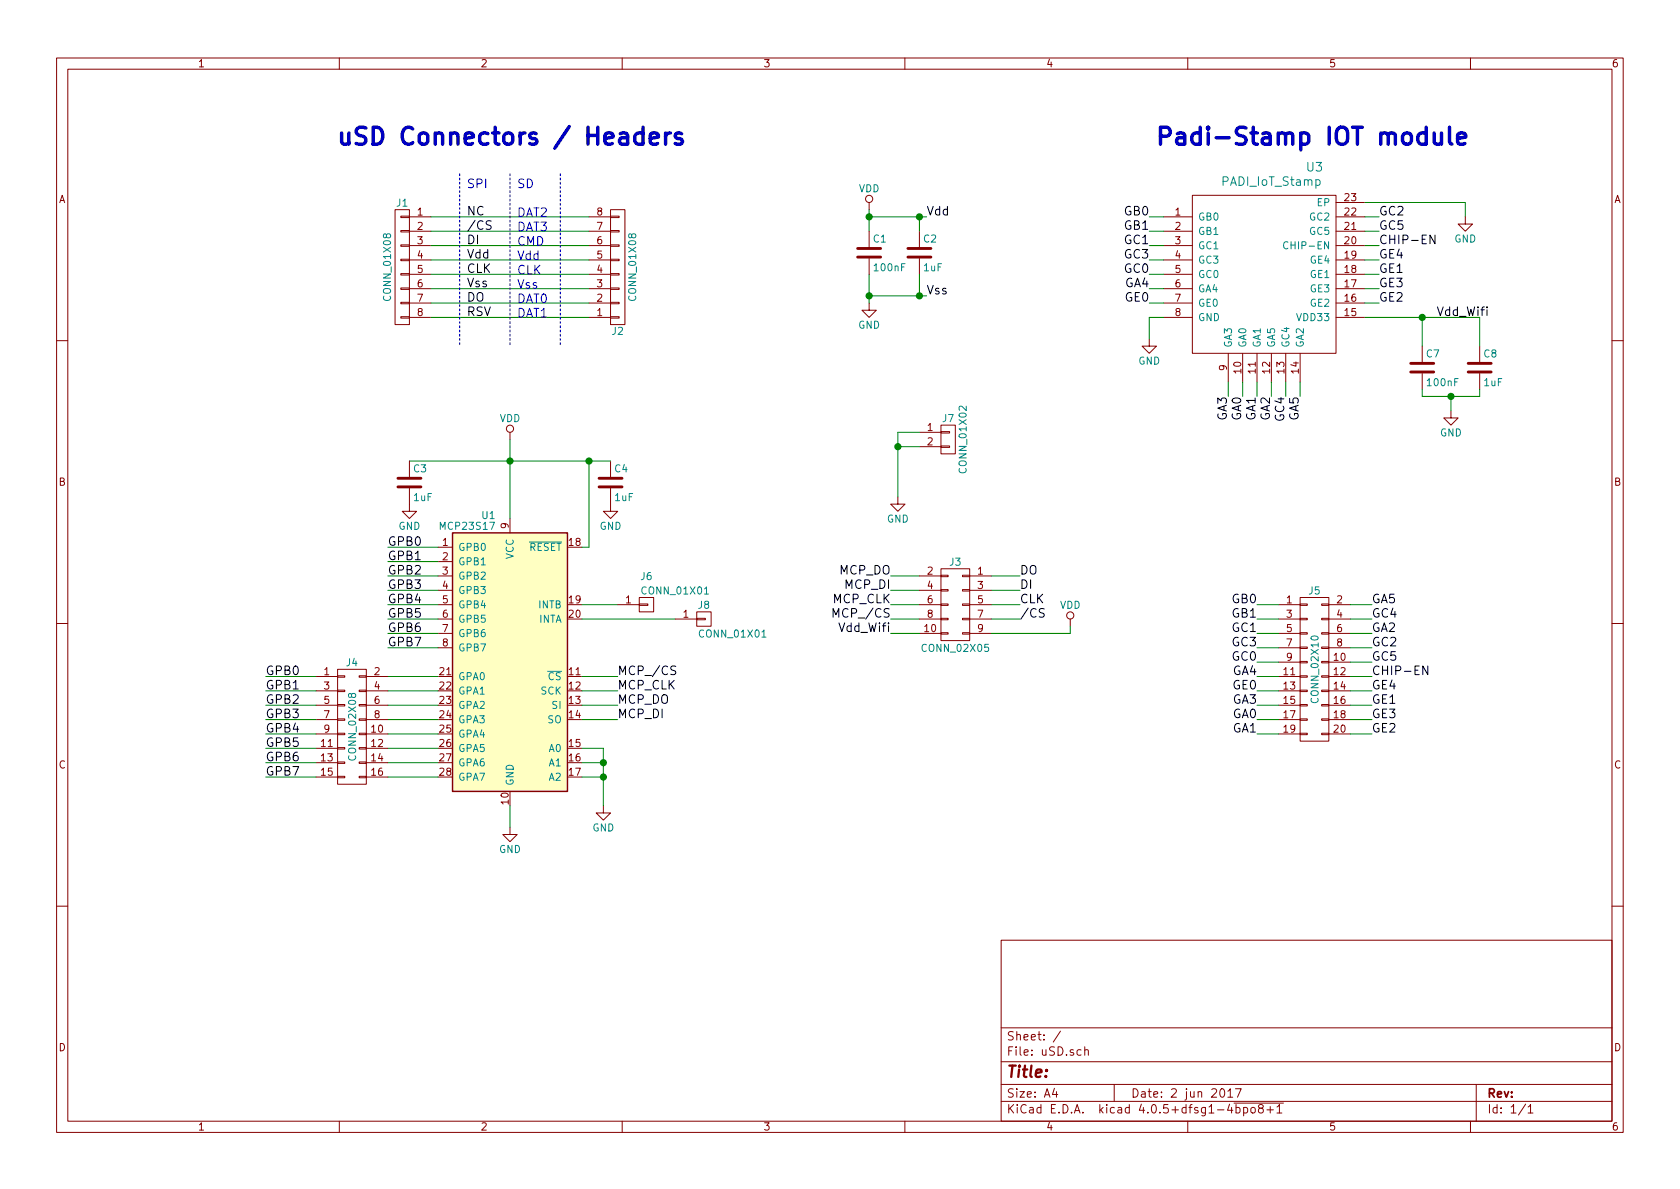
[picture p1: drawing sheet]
EESchema Schematic File Version 2
LIBS:conn
LIBS:ClassD_Audio
LIBS:device
LIBS:power
LIBS:PMIC
LIBS:linear
LIBS:74xx
LIBS:modules
LIBS:microchip
LIBS:uSD-cache
EELAYER 25 0
EELAYER END
$Descr A4 11693 8268
encoding utf-8
Sheet 1 1
Title ""
Date "2 jun 2017"
Rev ""
Comp ""
Comment1 ""
Comment2 ""
Comment3 ""
Comment4 ""
$EndDescr
$Comp
L CONN_01X08 J1
U 1 1
P 2800 1850
F 0 "J1" H 2800 2300 50  0000 C CNN
F 1 "CONN_01X08" V 2900 1850 50  0000 C CNN
F 2 "Pin_Headers:Pin_Header_Straight_1x08_Pitch2.54mm" H 2800 1850 50  0001 C CNN
F 3 "" H 2800 1850 50  0001 C CNN
	1    2800 1850
	-1   0    0    -1  
$EndComp
Wire Wire Line
	3000 1500 4100 1500
Wire Wire Line
	3000 1600 4100 1600
Wire Wire Line
	3000 1700 4100 1700
Wire Wire Line
	3000 1800 4100 1800
Wire Wire Line
	3000 1900 4100 1900
Wire Wire Line
	3000 2000 4100 2000
Wire Wire Line
	3000 2100 4100 2100
Wire Wire Line
	3000 2200 4100 2200
Text Label 3250 1500 0    60   ~ 0
NC
Wire Notes Line
	3200 1200 3200 2400
Wire Notes Line
	3550 1200 3550 2400
Text Notes 3250 1300 0    60   ~ 0
SPI
Text Label 3250 1600 0    60   ~ 0
/CS
Text Label 3250 1700 0    60   ~ 0
DI
Text Label 3250 1800 0    60   ~ 0
Vdd
Text Label 3250 1900 0    60   ~ 0
CLK
Text Label 3250 2000 0    60   ~ 0
Vss
Text Label 3250 2100 0    60   ~ 0
DO
Text Label 3250 2200 0    60   ~ 0
RSV
Wire Notes Line
	3900 1200 3900 2400
Text Notes 3600 1300 0    60   ~ 0
SD
Text Notes 3600 1500 0    60   ~ 0
DAT2
Text Notes 3600 1600 0    60   ~ 0
DAT3
Text Notes 3600 1700 0    60   ~ 0
CMD
Text Notes 3600 1800 0    60   ~ 0
Vdd
Text Notes 3600 1900 0    60   ~ 0
CLK
Text Notes 3600 2000 0    60   ~ 0
Vss
Text Notes 3600 2100 0    60   ~ 0
DAT0
Text Notes 3600 2200 0    60   ~ 0
DAT1
Text Label 6450 1500 0    60   ~ 0
Vdd
Text Label 6450 2050 0    60   ~ 0
Vss
$Comp
L VDD #PWR01
U 1 1
P 6050 1450
F 0 "#PWR01" H 6050 1300 50  0001 C CNN
F 1 "VDD" H 6050 1600 50  0000 C CNN
F 2 "" H 6050 1450 50  0001 C CNN
F 3 "" H 6050 1450 50  0001 C CNN
	1    6050 1450
	1    0    0    -1  
$EndComp
$Comp
L GND #PWR02
U 1 1
P 6050 2100
F 0 "#PWR02" H 6050 1850 50  0001 C CNN
F 1 "GND" H 6050 1950 50  0000 C CNN
F 2 "" H 6050 2100 50  0001 C CNN
F 3 "" H 6050 2100 50  0001 C CNN
	1    6050 2100
	1    0    0    -1  
$EndComp
Wire Wire Line
	6050 1450 6050 1600
Wire Wire Line
	6050 1500 6450 1500
Wire Wire Line
	6050 1900 6050 2100
Wire Wire Line
	6050 2050 6450 2050
$Comp
L C C1
U 1 1
P 6050 1750
F 0 "C1" H 6075 1850 50  0000 L CNN
F 1 "100nF" H 6075 1650 50  0000 L CNN
F 2 "Capacitors_SMD:C_0805_HandSoldering" H 6088 1600 50  0001 C CNN
F 3 "" H 6050 1750 50  0001 C CNN
	1    6050 1750
	1    0    0    -1  
$EndComp
$Comp
L C C2
U 1 1
P 6400 1750
F 0 "C2" H 6425 1850 50  0000 L CNN
F 1 "1uF" H 6425 1650 50  0000 L CNN
F 2 "Capacitors_SMD:C_0805_HandSoldering" H 6438 1600 50  0001 C CNN
F 3 "" H 6400 1750 50  0001 C CNN
	1    6400 1750
	1    0    0    -1  
$EndComp
Wire Wire Line
	6400 1900 6400 2050
Connection ~ 6050 2050
Connection ~ 6050 1500
Connection ~ 6400 1500
Wire Wire Line
	6400 1600 6400 1500
Connection ~ 6400 2050
$Comp
L CONN_01X08 J2
U 1 1
P 4300 1850
F 0 "J2" H 4300 2300 50  0000 C CNN
F 1 "CONN_01X08" V 4400 1850 50  0000 C CNN
F 2 "Arranged_Pads.pretty:uSD" H 4300 1850 50  0001 C CNN
F 3 "" H 4300 1850 50  0001 C CNN
	1    4300 1850
	1    0    0    1   
$EndComp
Text Label 7100 4000 0    60   ~ 0
DO
Text Notes 2350 1000 0    118  ~ 24
uSD Connectors / Headers
Text Label 7100 4200 0    60   ~ 0
CLK
Wire Wire Line
	6900 4000 7100 4000
Wire Wire Line
	6900 4100 7100 4100
Wire Wire Line
	6900 4200 7100 4200
$Comp
L PADI_IoT_Stamp U3
U 1 1
P 8800 1850
F 0 "U3" H 9150 2550 60  0000 C CNN
F 1 "PADI_IoT_Stamp" H 8850 2450 60  0000 C CNN
F 2 "modules:PADI_IoT_Stamp" H 8800 1850 60  0001 C CNN
F 3 "" H 8800 1850 60  0001 C CNN
	1    8800 1850
	1    0    0    -1  
$EndComp
$Comp
L C C7
U 1 1
P 9900 2550
F 0 "C7" H 9925 2650 50  0000 L CNN
F 1 "100nF" H 9925 2450 50  0000 L CNN
F 2 "Capacitors_SMD:C_0805_HandSoldering" H 9938 2400 50  0001 C CNN
F 3 "" H 9900 2550 50  0001 C CNN
	1    9900 2550
	1    0    0    -1  
$EndComp
$Comp
L C C8
U 1 1
P 10300 2550
F 0 "C8" H 10325 2650 50  0000 L CNN
F 1 "1uF" H 10325 2450 50  0000 L CNN
F 2 "Capacitors_SMD:C_0805_HandSoldering" H 10338 2400 50  0001 C CNN
F 3 "" H 10300 2550 50  0001 C CNN
	1    10300 2550
	1    0    0    -1  
$EndComp
Wire Wire Line
	9900 2700 9900 2750
Wire Wire Line
	10300 2750 10300 2700
Wire Wire Line
	9900 2750 10300 2750
$Comp
L GND #PWR03
U 1 1
P 10100 2850
F 0 "#PWR03" H 10100 2600 50  0001 C CNN
F 1 "GND" H 10100 2700 50  0000 C CNN
F 2 "" H 10100 2850 50  0001 C CNN
F 3 "" H 10100 2850 50  0001 C CNN
	1    10100 2850
	1    0    0    -1  
$EndComp
Wire Wire Line
	10100 2750 10100 2850
Connection ~ 10100 2750
Wire Wire Line
	9500 2200 10300 2200
Wire Wire Line
	10300 2200 10300 2400
Wire Wire Line
	9900 2400 9900 2200
Connection ~ 9900 2200
$Comp
L GND #PWR04
U 1 1
P 8000 2350
F 0 "#PWR04" H 8000 2100 50  0001 C CNN
F 1 "GND" H 8000 2200 50  0000 C CNN
F 2 "" H 8000 2350 50  0001 C CNN
F 3 "" H 8000 2350 50  0001 C CNN
	1    8000 2350
	1    0    0    -1  
$EndComp
Wire Wire Line
	8100 2200 8000 2200
Wire Wire Line
	8000 2200 8000 2350
Wire Wire Line
	9500 1400 10200 1400
Wire Wire Line
	10200 1400 10200 1500
$Comp
L GND #PWR05
U 1 1
P 10200 1500
F 0 "#PWR05" H 10200 1250 50  0001 C CNN
F 1 "GND" H 10200 1350 50  0000 C CNN
F 2 "" H 10200 1500 50  0001 C CNN
F 3 "" H 10200 1500 50  0001 C CNN
	1    10200 1500
	1    0    0    -1  
$EndComp
Text Notes 8050 1000 0    118  ~ 24
Padi-Stamp IOT module
Wire Wire Line
	8100 1500 8000 1500
Wire Wire Line
	8100 1600 8000 1600
Wire Wire Line
	8100 1700 8000 1700
Wire Wire Line
	8100 1800 8000 1800
Wire Wire Line
	8100 1900 8000 1900
Wire Wire Line
	8100 2000 8000 2000
Wire Wire Line
	8100 2100 8000 2100
Text Label 8000 1500 2    60   ~ 0
GB0
Text Label 8000 1600 2    60   ~ 0
GB1
Text Label 8000 1700 2    60   ~ 0
GC1
Text Label 8000 1800 2    60   ~ 0
GC3
Text Label 8000 1900 2    60   ~ 0
GC0
Text Label 8000 2000 2    60   ~ 0
GA4
Text Label 8000 2100 2    60   ~ 0
GE0
Wire Wire Line
	8550 2650 8550 2750
Wire Wire Line
	8650 2650 8650 2750
Wire Wire Line
	8750 2650 8750 2750
Wire Wire Line
	8850 2650 8850 2750
Wire Wire Line
	8950 2650 8950 2750
Wire Wire Line
	9050 2650 9050 2750
Wire Wire Line
	9500 2000 9600 2000
Wire Wire Line
	9500 1900 9600 1900
Wire Wire Line
	9500 1800 9600 1800
Wire Wire Line
	9500 1700 9600 1700
Wire Wire Line
	9500 1600 9600 1600
Wire Wire Line
	9500 1500 9600 1500
Wire Wire Line
	9500 2100 9600 2100
Text Label 8550 2750 3    60   ~ 0
GA3
Text Label 8650 2750 3    60   ~ 0
GA0
Text Label 8750 2750 3    60   ~ 0
GA1
Text Label 9050 2750 3    60   ~ 0
GA5
Text Label 8950 2750 3    60   ~ 0
GC4
Text Label 8850 2750 3    60   ~ 0
GA2
Text Label 9600 1700 0    60   ~ 0
CHIP-EN
Text Label 9600 1800 0    60   ~ 0
GE4
Text Label 9600 1500 0    60   ~ 0
GC2
Text Label 9600 1600 0    60   ~ 0
GC5
Text Label 9600 1900 0    60   ~ 0
GE1
Text Label 9600 2000 0    60   ~ 0
GE3
Text Label 9600 2100 0    60   ~ 0
GE2
Text Label 9550 4700 0    60   ~ 0
CHIP-EN
Text Label 9550 4800 0    60   ~ 0
GE4
Text Label 9550 4500 0    60   ~ 0
GC2
Text Label 9550 4600 0    60   ~ 0
GC5
Text Label 9550 4900 0    60   ~ 0
GE1
Text Label 9550 5000 0    60   ~ 0
GE3
Text Label 9550 5100 0    60   ~ 0
GE2
Text Label 8750 4900 2    60   ~ 0
GA3
Text Label 8750 5000 2    60   ~ 0
GA0
Text Label 8750 5100 2    60   ~ 0
GA1
Text Label 9550 4200 0    60   ~ 0
GA5
Text Label 9550 4300 0    60   ~ 0
GC4
Text Label 9550 4400 0    60   ~ 0
GA2
Text Label 8750 4200 2    60   ~ 0
GB0
Text Label 8750 4300 2    60   ~ 0
GB1
Text Label 8750 4400 2    60   ~ 0
GC1
Text Label 8750 4500 2    60   ~ 0
GC3
Text Label 8750 4600 2    60   ~ 0
GC0
Text Label 8750 4700 2    60   ~ 0
GA4
Text Label 8750 4800 2    60   ~ 0
GE0
$Comp
L MCP23S17 U1
U 1 1
P 3550 4600
F 0 "U1" H 3450 5625 50  0000 R CNN
F 1 "MCP23S17" H 3450 5550 50  0000 R CNN
F 2 "Housings_SSOP.pretty:SSOP-28_5.3x10.2mm_Pitch0.65mm" H 3600 3650 50  0001 L CNN
F 3 "" H 3800 5600 50  0001 C CNN
F 4 "MCP23S17T-E/SS" H 3550 4600 60  0001 C CNN "Part Number"
	1    3550 4600
	1    0    0    -1  
$EndComp
$Comp
L C C4
U 1 1
P 4250 3350
F 0 "C4" H 4275 3450 50  0000 L CNN
F 1 "1uF" H 4275 3250 50  0000 L CNN
F 2 "Capacitors_SMD:C_0805_HandSoldering" H 4288 3200 50  0001 C CNN
F 3 "" H 4250 3350 50  0001 C CNN
	1    4250 3350
	1    0    0    -1  
$EndComp
Wire Wire Line
	3550 3050 3550 3600
Wire Wire Line
	2850 3200 4250 3200
Connection ~ 3550 3200
$Comp
L GND #PWR06
U 1 1
P 2850 3500
F 0 "#PWR06" H 2850 3250 50  0001 C CNN
F 1 "GND" H 2850 3350 50  0000 C CNN
F 2 "" H 2850 3500 50  0001 C CNN
F 3 "" H 2850 3500 50  0001 C CNN
	1    2850 3500
	1    0    0    -1  
$EndComp
$Comp
L GND #PWR07
U 1 1
P 4250 3500
F 0 "#PWR07" H 4250 3250 50  0001 C CNN
F 1 "GND" H 4250 3350 50  0000 C CNN
F 2 "" H 4250 3500 50  0001 C CNN
F 3 "" H 4250 3500 50  0001 C CNN
	1    4250 3500
	1    0    0    -1  
$EndComp
$Comp
L GND #PWR08
U 1 1
P 3550 5750
F 0 "#PWR08" H 3550 5500 50  0001 C CNN
F 1 "GND" H 3550 5600 50  0000 C CNN
F 2 "" H 3550 5750 50  0001 C CNN
F 3 "" H 3550 5750 50  0001 C CNN
	1    3550 5750
	1    0    0    -1  
$EndComp
Wire Wire Line
	3550 5600 3550 5750
$Comp
L GND #PWR09
U 1 1
P 4200 5600
F 0 "#PWR09" H 4200 5350 50  0001 C CNN
F 1 "GND" H 4200 5450 50  0000 C CNN
F 2 "" H 4200 5600 50  0001 C CNN
F 3 "" H 4200 5600 50  0001 C CNN
	1    4200 5600
	1    0    0    -1  
$EndComp
Wire Wire Line
	4050 5200 4200 5200
Wire Wire Line
	4200 5200 4200 5600
Wire Wire Line
	4050 5300 4200 5300
Connection ~ 4200 5300
Wire Wire Line
	4050 5400 4200 5400
Connection ~ 4200 5400
Text Label 7100 4100 0    60   ~ 0
DI
Wire Wire Line
	6900 4300 7100 4300
Text Label 7100 4300 0    60   ~ 0
/CS
Text Label 6200 4000 2    60   ~ 0
MCP_DO
Text Label 6200 4200 2    60   ~ 0
MCP_CLK
Text Label 6200 4100 2    60   ~ 0
MCP_DI
Text Label 6200 4300 2    60   ~ 0
MCP_/CS
Wire Wire Line
	6200 4000 6400 4000
Wire Wire Line
	6200 4100 6400 4100
Wire Wire Line
	6200 4200 6400 4200
Wire Wire Line
	6200 4300 6400 4300
Text Label 4300 4900 0    60   ~ 0
MCP_DO
Text Label 4300 4800 0    60   ~ 0
MCP_CLK
Text Label 4300 5000 0    60   ~ 0
MCP_DI
Text Label 4300 4700 0    60   ~ 0
MCP_/CS
$Comp
L VDD #PWR010
U 1 1
P 3550 3050
F 0 "#PWR010" H 3550 2900 50  0001 C CNN
F 1 "VDD" H 3550 3200 50  0000 C CNN
F 2 "" H 3550 3050 50  0001 C CNN
F 3 "" H 3550 3050 50  0001 C CNN
	1    3550 3050
	1    0    0    -1  
$EndComp
Wire Wire Line
	3050 3800 2700 3800
Wire Wire Line
	2700 3900 3050 3900
Wire Wire Line
	3050 4200 2700 4200
Wire Wire Line
	2700 4100 3050 4100
Wire Wire Line
	3050 4000 2700 4000
Wire Wire Line
	3050 4500 2700 4500
Wire Wire Line
	2700 4400 3050 4400
Wire Wire Line
	3050 4300 2700 4300
Wire Wire Line
	3050 4700 2700 4700
Wire Wire Line
	2700 4800 3050 4800
Wire Wire Line
	3050 5100 2700 5100
Wire Wire Line
	2700 5000 3050 5000
Wire Wire Line
	3050 4900 2700 4900
Wire Wire Line
	3050 5400 2700 5400
Wire Wire Line
	2700 5300 3050 5300
Wire Wire Line
	3050 5200 2700 5200
Wire Wire Line
	4050 4700 4300 4700
Wire Wire Line
	4050 4800 4300 4800
Wire Wire Line
	4050 4900 4300 4900
Wire Wire Line
	4050 5000 4300 5000
Wire Wire Line
	4050 4200 4300 4200
Wire Wire Line
	4050 4300 4700 4300
$Comp
L CONN_01X01 J6
U 1 1
P 4500 4200
F 0 "J6" H 4500 4400 50  0000 C CNN
F 1 "CONN_01X01" H 4700 4300 50  0000 C CNN
F 2 "Via:10mil_Via" H 4500 4200 50  0001 C CNN
F 3 "" H 4500 4200 50  0001 C CNN
	1    4500 4200
	1    0    0    -1  
$EndComp
$Comp
L CONN_01X01 J8
U 1 1
P 4900 4300
F 0 "J8" H 4900 4400 50  0000 C CNN
F 1 "CONN_01X01" H 5100 4200 50  0000 C CNN
F 2 "Via:10mil_Via" H 4900 4300 50  0001 C CNN
F 3 "" H 4900 4300 50  0001 C CNN
	1    4900 4300
	1    0    0    -1  
$EndComp
Wire Wire Line
	4050 3800 4100 3800
Wire Wire Line
	4100 3800 4100 3200
Connection ~ 4100 3200
$Comp
L C C3
U 1 1
P 2850 3350
F 0 "C3" H 2875 3450 50  0000 L CNN
F 1 "1uF" H 2875 3250 50  0000 L CNN
F 2 "Capacitors_SMD:C_0805_HandSoldering" H 2888 3200 50  0001 C CNN
F 3 "" H 2850 3350 50  0001 C CNN
	1    2850 3350
	1    0    0    -1  
$EndComp
$Comp
L CONN_02X05 J3
U 1 1
P 6650 4200
F 0 "J3" H 6650 4500 50  0000 C CNN
F 1 "CONN_02X05" H 6650 3900 50  0000 C CNN
F 2 "Pin_Headers:Pin_Header_Straight_2x05_Pitch1.27mm" H 6650 3000 50  0001 C CNN
F 3 "" H 6650 3000 50  0001 C CNN
	1    6650 4200
	-1   0    0    -1  
$EndComp
$Comp
L VDD #PWR011
U 1 1
P 7450 4350
F 0 "#PWR011" H 7450 4200 50  0001 C CNN
F 1 "VDD" H 7450 4500 50  0000 C CNN
F 2 "" H 7450 4350 50  0001 C CNN
F 3 "" H 7450 4350 50  0001 C CNN
	1    7450 4350
	1    0    0    -1  
$EndComp
Wire Wire Line
	6400 4400 6200 4400
Wire Wire Line
	7450 4400 7450 4350
Wire Wire Line
	6900 4400 7450 4400
Text Label 10000 2200 0    60   ~ 0
Vdd_Wifi
Text Label 6200 4400 2    60   ~ 0
Vdd_Wifi
$Comp
L CONN_02X10 J5
U 1 1
P 9150 4650
F 0 "J5" H 9150 5200 50  0000 C CNN
F 1 "CONN_02X10" V 9150 4650 50  0000 C CNN
F 2 "Pin_Headers:Pin_Header_Angled_2x10_Pitch2.54mm" H 9150 3450 50  0001 C CNN
F 3 "" H 9150 3450 50  0001 C CNN
	1    9150 4650
	1    0    0    -1  
$EndComp
$Comp
L CONN_02X08 J4
U 1 1
P 2450 5050
F 0 "J4" H 2450 5500 50  0000 C CNN
F 1 "CONN_02X08" V 2450 5050 50  0000 C CNN
F 2 "Pin_Headers:Pin_Header_Angled_2x08_Pitch2.54mm" H 2450 3850 50  0001 C CNN
F 3 "" H 2450 3850 50  0001 C CNN
	1    2450 5050
	1    0    0    -1  
$EndComp
Text Label 2700 3800 0    60   ~ 0
GPB0
Text Label 2700 3900 0    60   ~ 0
GPB1
Text Label 2700 4000 0    60   ~ 0
GPB2
Text Label 2700 4100 0    60   ~ 0
GPB3
Text Label 2700 4200 0    60   ~ 0
GPB4
Text Label 2700 4300 0    60   ~ 0
GPB5
Text Label 2700 4400 0    60   ~ 0
GPB6
Text Label 2700 4500 0    60   ~ 0
GPB7
Wire Wire Line
	2200 4700 1850 4700
Wire Wire Line
	1850 4800 2200 4800
Wire Wire Line
	2200 5100 1850 5100
Wire Wire Line
	1850 5000 2200 5000
Wire Wire Line
	2200 4900 1850 4900
Wire Wire Line
	2200 5400 1850 5400
Wire Wire Line
	1850 5300 2200 5300
Wire Wire Line
	2200 5200 1850 5200
Text Label 1850 4700 0    60   ~ 0
GPB0
Text Label 1850 4800 0    60   ~ 0
GPB1
Text Label 1850 4900 0    60   ~ 0
GPB2
Text Label 1850 5000 0    60   ~ 0
GPB3
Text Label 1850 5100 0    60   ~ 0
GPB4
Text Label 1850 5200 0    60   ~ 0
GPB5
Text Label 1850 5300 0    60   ~ 0
GPB6
Text Label 1850 5400 0    60   ~ 0
GPB7
Wire Wire Line
	8900 5100 8750 5100
Wire Wire Line
	8900 5000 8750 5000
Wire Wire Line
	8900 4900 8750 4900
Wire Wire Line
	8900 4800 8750 4800
Wire Wire Line
	8900 4700 8750 4700
Wire Wire Line
	8900 4600 8750 4600
Wire Wire Line
	8900 4500 8750 4500
Wire Wire Line
	8900 4400 8750 4400
Wire Wire Line
	8900 4300 8750 4300
Wire Wire Line
	8900 4200 8750 4200
Wire Wire Line
	9550 5100 9400 5100
Wire Wire Line
	9550 5000 9400 5000
Wire Wire Line
	9550 4900 9400 4900
Wire Wire Line
	9550 4800 9400 4800
Wire Wire Line
	9550 4700 9400 4700
Wire Wire Line
	9550 4600 9400 4600
Wire Wire Line
	9550 4500 9400 4500
Wire Wire Line
	9550 4400 9400 4400
Wire Wire Line
	9550 4300 9400 4300
Wire Wire Line
	9550 4200 9400 4200
$Comp
L CONN_01X02 J7
U 1 1
P 6600 3050
F 0 "J7" H 6600 3200 50  0000 C CNN
F 1 "CONN_01X02" V 6700 3050 50  0000 C CNN
F 2 "Pin_Headers:Pin_Header_Straight_1x02_Pitch2.54mm" H 6600 3050 50  0001 C CNN
F 3 "" H 6600 3050 50  0001 C CNN
	1    6600 3050
	1    0    0    -1  
$EndComp
Wire Wire Line
	6400 3000 6250 3000
Wire Wire Line
	6250 3000 6250 3450
Wire Wire Line
	6400 3100 6250 3100
Connection ~ 6250 3100
$Comp
L GND #PWR012
U 1 1
P 6250 3450
F 0 "#PWR012" H 6250 3200 50  0001 C CNN
F 1 "GND" H 6250 3300 50  0000 C CNN
F 2 "" H 6250 3450 50  0001 C CNN
F 3 "" H 6250 3450 50  0001 C CNN
	1    6250 3450
	1    0    0    -1  
$EndComp
$EndSCHEMATC
